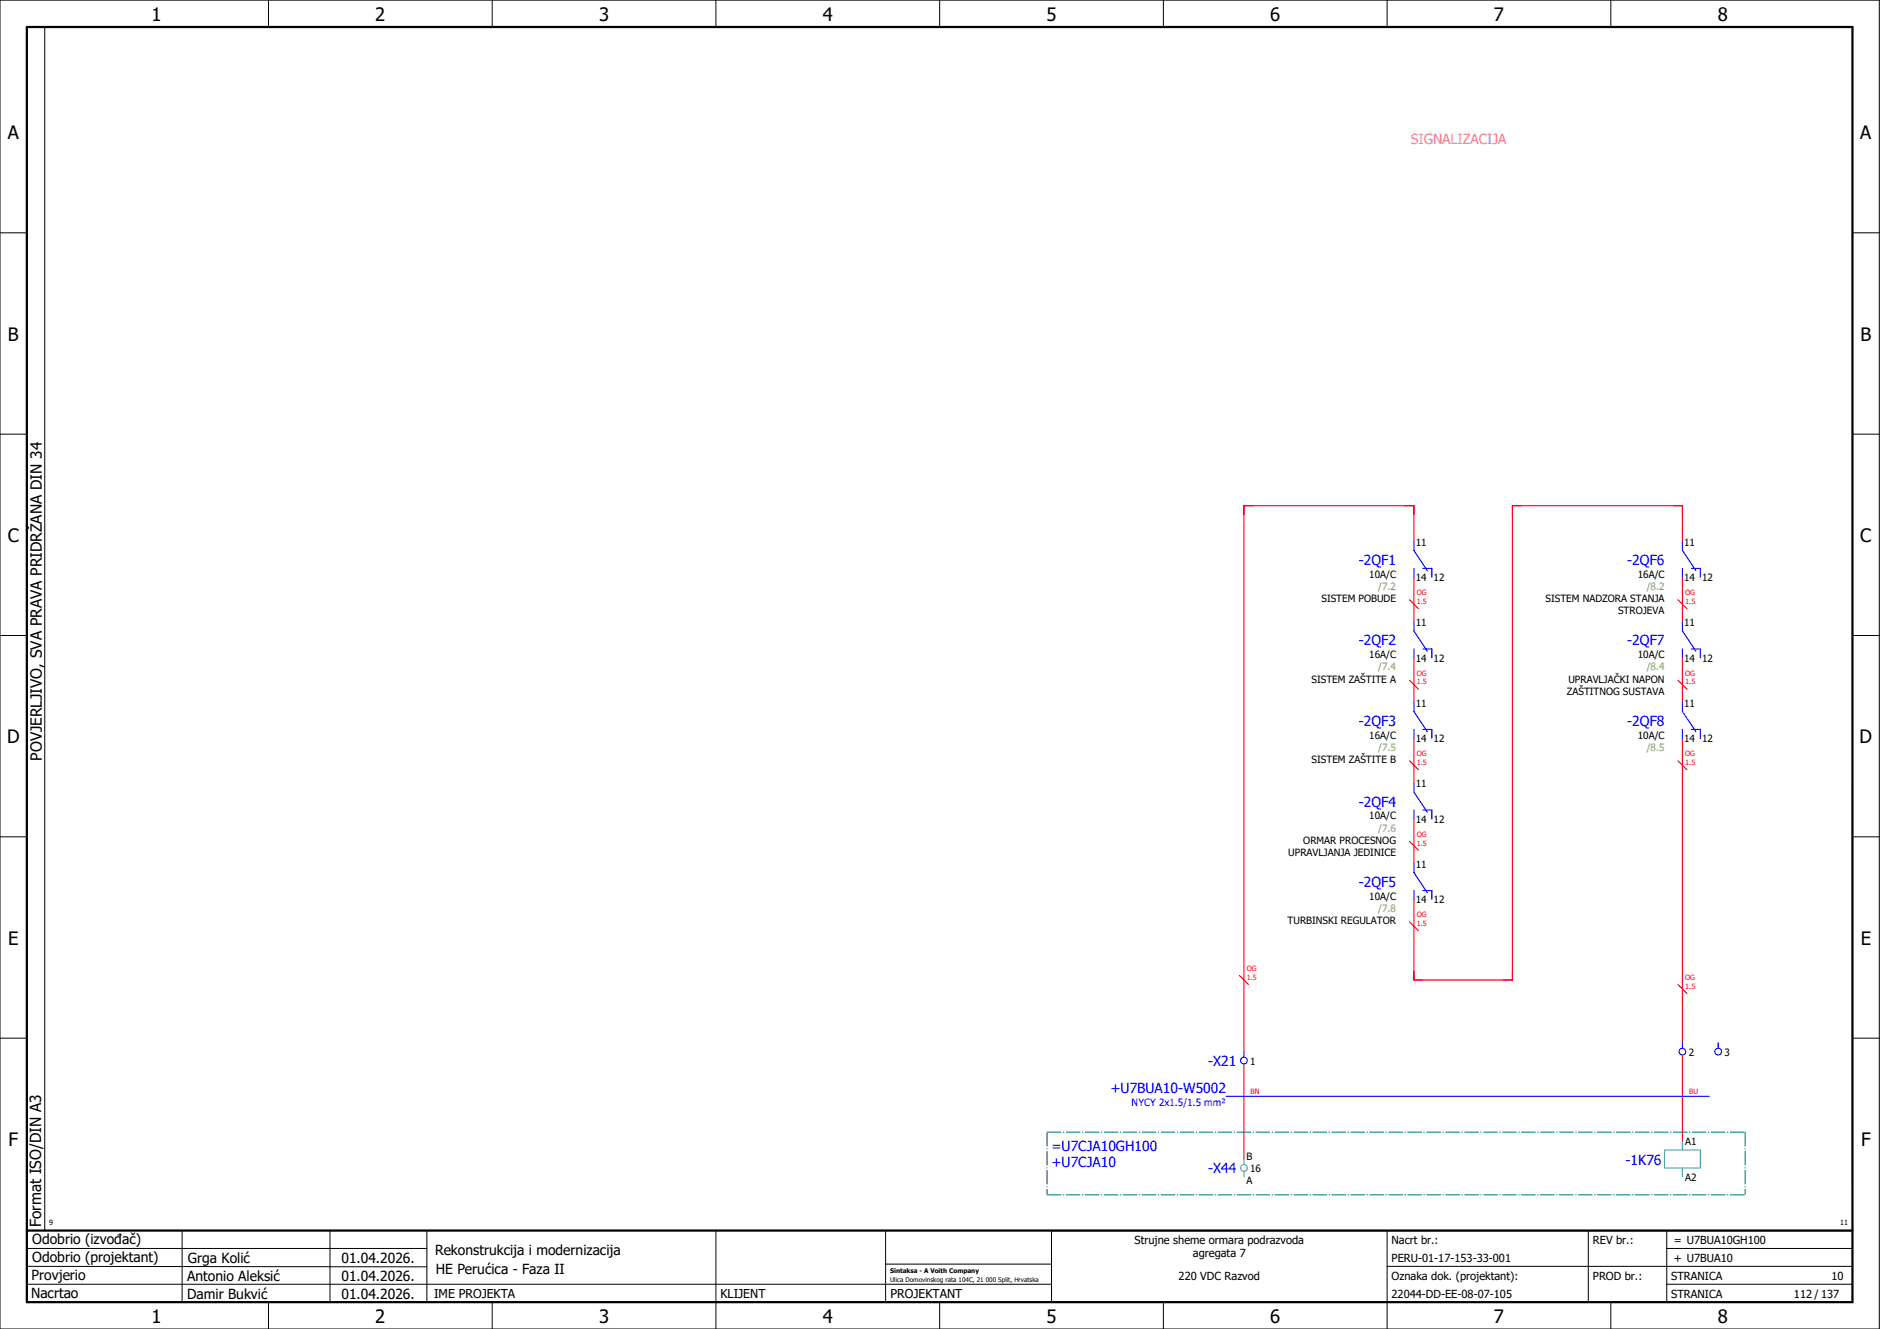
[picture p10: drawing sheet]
<svg xmlns="http://www.w3.org/2000/svg" width="420mm" height="297mm" viewBox="0 0 420 297" stroke-linecap="round" stroke-linejoin="round" font-family="sans-serif">
<g fill="none" stroke="#000" stroke-width=".22">
<path d="M0 0h420v297h-420zM10 6v269M60 0v6M110 0v6M160 0v6M210 0v6M260 0v6M310 0v6M360 0v6M0 52h6M414 52h6M0 97h6"/>
<path d="M414 97h6M0 142h6M414 142h6M414 176.3v87.4M0 187h6M414 187h6M0 232h6M414 232h6M6 279h89.4M40.7 275v16M73.7 274.9v16M95.4 275.1v16"/>
<path d="M160 275v22M197.9 275.1v16M310 275v22M355 275v16M372.5 279h41.5M372.5 275v16M414 275h-179v16M6 283l89.4 .1M6 287h229M60 291v6M110 291v6M197.9 282.5h37.1"/>
<path d="M210 291v6M260 291v6M310 283h104M360 291v6M372.5 287h41.5"/>
</g>
<path d="M6 6h408v285h-408zM6 275h408" fill="none" stroke="#000" stroke-width=".5"/>
<g fill="none" stroke="#f00" stroke-width=".25">
<path d="M315 134l2 2M316 121v-8h-38v122M316 129v10M375 134l2 2M376 121v-8h-38v106h-22v-18M376 129v10M315 152l2 2M316 147v10M375 152l2 2M376 147v10M315 170l2 2M316 165v10"/>
<path d="M375 170l2 2M376 165v68M315 188l2 2M316 183v10M277 218l2 2M315 206l2 2M278 237.8v21.2M375 220l2 2M376 235.8v19.2"/>
</g>
<g fill="none" stroke="#00f" stroke-width=".25">
<path d="M316 121v2l3 4.5M316 139v2l3 4.5M316 127v2M318 127h2v2M376 121v2l3 4.5M376 139v2l3 4.5M376 127v2M378 127h2v2M316 157v2l3 4.5M316 145v2M318 145h2v2M376 157v2l3 4.5"/>
<path d="M376 145v2M378 145h2v2M316 175v2l3 4.5M316 163v2M318 163h2v2M376 163v2M378 163h2v2M316 193v2l3 4.5M316 181v2M316 199v2M318 181h2v2M318 199h2v2"/>
<path d="M278 235v1.3M376 233v1.3M384 233v1.3M274 245h108"/>
<circle cx="278" cy="237" r=".75"/>
<circle cx="376" cy="235" r=".75"/>
<circle cx="384" cy="235" r=".75"/>
</g>
<path d="M234 253h156M234 253v14M390 253v14M234 267h156" fill="none" stroke="#007f7f" stroke-width=".25" stroke-dasharray="3.2 .4 .3 .4" stroke-linecap="butt"/>
<g fill="none" stroke="#52a5a5" stroke-width=".25">
<path d="M278 259v1.3M372 257h8v4h-8zM376 255v2M278 261.8v1.2M376 261v2"/>
<circle cx="278" cy="261" r=".75"/>
</g>
<g font-size="4.1">
<text x="33.9" y="4.7">1</text>
<text x="83.9" y="4.7">2</text>
<text x="133.9" y="4.7">3</text>
<text x="183.9" y="4.7">4</text>
<text x="233.9" y="4.7">5</text>
<text x="283.9" y="4.7">6</text>
<text x="333.9" y="4.7">7</text>
<text x="383.9" y="4.7">8</text>
<text x="1.8" y="31.2">A</text>
<text x="415.8" y="31.2">A</text>
<text x="1.8" y="76.2">B</text>
<text x="415.8" y="76.2">B</text>
<text x="1.8" y="121.2">C</text>
<text x="415.8" y="121.2">C</text>
<text x="1.6" y="166.2">D</text>
<text x="415.6" y="166.2">D</text>
<text x="1.8" y="211.2">E</text>
<text x="415.8" y="211.2">E</text>
<text x="1.9" y="256.2">F</text>
<text x="415.9" y="256.2">F</text>
<text x="33.9" y="295.7">1</text>
<text x="83.9" y="295.7">2</text>
<text x="133.9" y="295.7">3</text>
<text x="183.9" y="295.7">4</text>
<text x="233.9" y="295.7">5</text>
<text x="283.9" y="295.7">6</text>
<text x="333.9" y="295.7">7</text>
<text x="383.9" y="295.7">8</text>
</g>
<g font-size="3.4">
<text x="9.4" y="170" transform="rotate(-90 9.4 170)">POVJERLJIVO, SVA PRAVA PRIDRŽANA DIN 34</text>
<text x="9.2" y="274.3" transform="rotate(-90 9.2 274.3)">Format ISO/DIN A3</text>
</g>
<text font-size="3.1" fill="#f0f" x="315.3" y="32.1">SIGNALIZACIJA</text>
<g font-size="3.1" fill="#00f">
<text x="303.7" y="126.3">-2QF1</text>
<text x="363.7" y="126.3">-2QF6</text>
<text x="303.7" y="144.3">-2QF2</text>
<text x="363.7" y="144.3">-2QF7</text>
<text x="303.7" y="162.3">-2QF3</text>
<text x="363.7" y="162.3">-2QF8</text>
<text x="303.7" y="180.3">-2QF4</text>
<text x="303.7" y="198.3">-2QF5</text>
<text x="270" y="238.3">-X21</text>
<text x="248.2" y="244.4">+U7BUA10-W5002</text>
<text x="235" y="257.1">=U7CJA10GH100</text>
<text x="235" y="260.9">+U7CJA10</text>
<text x="270" y="262.3">-X44</text>
<text x="363.3" y="260.4">-1K76</text>
</g>
<g font-size="3.1">
<text x="7.2" y="278.1">Odobrio (izvođač)</text>
<text x="97.2" y="280.5">Rekonstrukcija i modernizacija</text>
<text x="7.1" y="286.1">Provjerio</text>
<text x="7.2" y="282.1">Odobrio (projektant)</text>
<text x="41.8" y="286.2">Antonio Aleksić</text>
<text x="42" y="282.3">Grga Kolić</text>
<text x="76.3" y="282.3">01.04.2026.</text>
<text x="76.3" y="286.3">01.04.2026.</text>
<text x="97.4" y="284.8">HE Perućica - Faza II</text>
<text x="6.9" y="290">Nacrtao</text>
<text x="41.8" y="290.3">Damir Bukvić</text>
<text x="76.3" y="290.3">01.04.2026.</text>
</g>
<g font-size="2.7">
<text x="97" y="290.1">IME PROJEKTA</text>
<text x="161" y="290.1">KLIJENT</text>
<text x="199" y="290.1">PROJEKTANT</text>
</g>
<g font-size="2.5">
<text x="253.5" y="278">Strujne sheme ormara podrazvoda</text>
<text x="266.6" y="281">agregata 7</text>
<text x="311" y="278">Nacrt br.:</text>
<text x="356" y="278">REV br.:</text>
<text x="374.1" y="278">= U7BUA10GH100</text>
<text x="263.4" y="286">220 VDC Razvod</text>
<text x="311" y="286">Oznaka dok. (projektant):</text>
<text x="311" y="282">PERU-01-17-153-33-001</text>
<text x="356" y="286">PROD br.:</text>
<text x="373.5" y="286">STRANICA</text>
<text x="374.1" y="282.1">+ U7BUA10</text>
<text x="409.3" y="286">10</text>
<text x="311" y="290">22044-DD-EE-08-07-105</text>
<text x="373.5" y="290">STRANICA</text>
<text x="400.9" y="290">112 / 137</text>
</g>
<g font-size="2.2">
<text x="316.4" y="122">11</text>
<text x="376.4" y="122">11</text>
<text x="306" y="129.2">10A/C</text>
<text x="316.4" y="129.9">14</text>
<text x="320.4" y="129.9">12</text>
<text x="366" y="129.2">16A/C</text>
<text x="376.4" y="129.9">14</text>
<text x="380.4" y="129.9">12</text>
<text x="295.3" y="134.6">SISTEM POBUDE</text>
<text x="345.4" y="134.6">SISTEM NADZORA STANJA</text>
<text x="361.6" y="137.3">STROJEVA</text>
<text x="316.4" y="140">11</text>
<text x="376.4" y="140">11</text>
<text x="306" y="147.2">16A/C</text>
<text x="316.4" y="147.9">14</text>
<text x="320.4" y="147.9">12</text>
<text x="366" y="147.2">10A/C</text>
<text x="376.4" y="147.9">14</text>
<text x="380.4" y="147.9">12</text>
<text x="293.1" y="152.6">SISTEM ZAŠTITE A</text>
<text x="350.2" y="155.3">ZAŠTITNOG SUSTAVA</text>
<text x="350.5" y="152.6">UPRAVLJAČKI NAPON</text>
<text x="316.4" y="158">11</text>
<text x="376.4" y="158">11</text>
<text x="306" y="165.2">16A/C</text>
<text x="316.4" y="165.9">14</text>
<text x="320.4" y="165.9">12</text>
<text x="366" y="165.2">10A/C</text>
<text x="376.4" y="165.9">14</text>
<text x="380.4" y="165.9">12</text>
<text x="293.1" y="170.6">SISTEM ZAŠTITE B</text>
<text x="316.4" y="176">11</text>
<text x="306" y="183.2">10A/C</text>
<text x="316.4" y="183.9">14</text>
<text x="320.4" y="183.9">12</text>
<text x="287.9" y="191.3">UPRAVLJANJA JEDINICE</text>
<text x="291.3" y="188.6">ORMAR PROCESNOG</text>
<text x="316.4" y="194">11</text>
<text x="306" y="201.2">10A/C</text>
<text x="316.4" y="201.9">14</text>
<text x="320.4" y="201.9">12</text>
<text x="287.8" y="206.6">TURBINSKI REGULATOR</text>
<text x="279.4" y="237.9">1</text>
<text x="377.4" y="235.9">2</text>
<text x="385.4" y="235.9">3</text>
<text x="376.6" y="256">A1</text>
<text x="278.6" y="259.2">B</text>
<text x="279.4" y="261.9">16</text>
<text x="376.6" y="263.9">A2</text>
<text x="278.6" y="264.7">A</text>
</g>
<g font-size="2.2" fill="#7ca552">
<text x="308" y="131.9">/7.2</text>
<text x="368" y="131.9">/8.2</text>
<text x="308" y="149.9">/7.4</text>
<text x="368" y="149.9">/8.4</text>
<text x="308" y="167.9">/7.5</text>
<text x="368" y="167.9">/8.5</text>
<text x="308" y="185.9">/7.6</text>
<text x="308" y="203.9">/7.8</text>
</g>
<text font-size="2.2" fill="#00f" x="252.9" y="247.3">NYCY 2x1.5/1.5 mm²</text>
<g font-size="1.6" fill="#f00">
<text x="316.6" y="135">1.5</text>
<text x="316.6" y="133">OG</text>
<text x="376.6" y="135">1.5</text>
<text x="376.6" y="133">OG</text>
<text x="316.6" y="153">1.5</text>
<text x="316.6" y="151">OG</text>
<text x="376.6" y="153">1.5</text>
<text x="376.6" y="151">OG</text>
<text x="316.6" y="171">1.5</text>
<text x="316.6" y="169">OG</text>
<text x="376.6" y="171">1.5</text>
<text x="376.6" y="169">OG</text>
<text x="316.6" y="189">1.5</text>
<text x="316.6" y="187">OG</text>
<text x="316.6" y="207">1.5</text>
<text x="316.6" y="205">OG</text>
<text x="278.6" y="219">1.5</text>
<text x="278.6" y="217">OG</text>
<text x="376.6" y="221">1.5</text>
<text x="376.6" y="219">OG</text>
<text x="279.5" y="244.5">BN</text>
<text x="377.5" y="244.5">BU</text>
</g>
<g font-size="1.6">
<text x="11" y="273.7">9</text>
<text x="411.2" y="273.7">11</text>
</g>
<g font-size="1.4">
<text x="198.9" y="284.4">Sintaksa - A Voith Company</text>
<text x="198.9" y="286.4">Ulica Domovinskog rata 104C, 21 000 Split, Hrvatska</text>
</g>
</svg>
